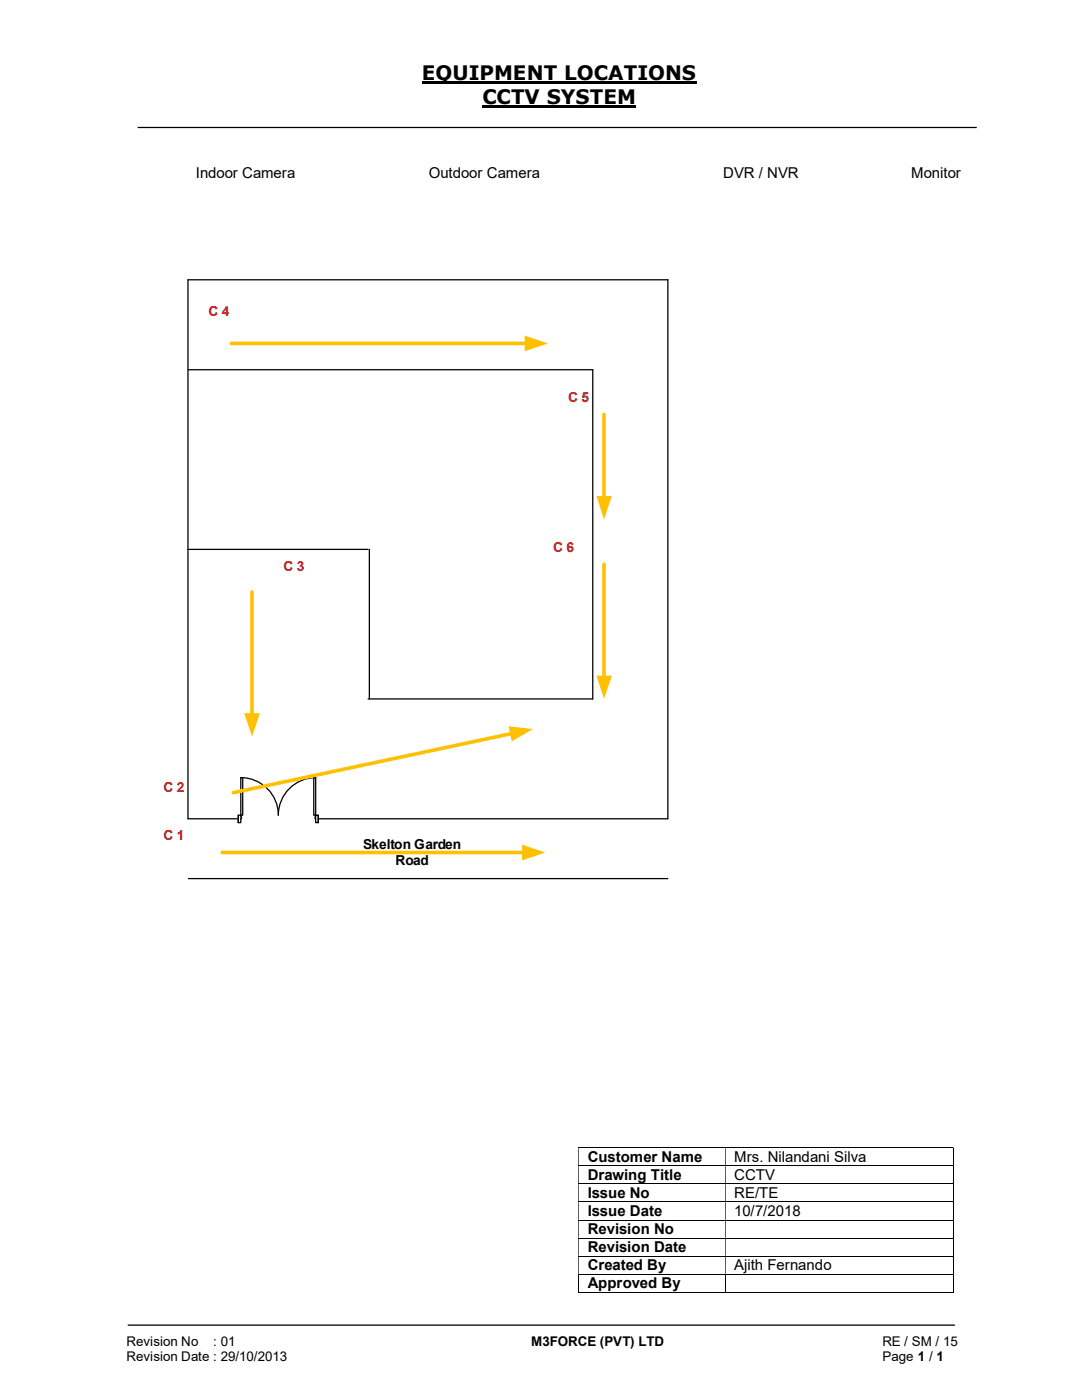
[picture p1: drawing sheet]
<svg xmlns="http://www.w3.org/2000/svg" width="216mm" height="279mm" viewBox="0 0 216 279" stroke-linecap="round" stroke-linejoin="round" font-family="sans-serif">
<path d="M84.2 16.4h54.8M96.3 21.3h30.7" fill="none" stroke="#000" stroke-width=".42"/>
<path d="M27.5 25.4h167.4M37.5 55.8h95.8v107.6h-95.8zM37.6 73.8h80.7v65.7h-44.9M37.5 109.6h35.9M73.7 109.6v29.9M37.6 175.3h95.7M25.5 264.5h165" fill="none" stroke="#000" stroke-width=".25"/>
<g fill="none" stroke="#000" stroke-width=".2">
<path d="M115.4 229.1h74.7M115.4 232.7h74.7M115.4 236.3h74.7M115.4 239.9h74.7M190.2 229.2v3.4M190.2 232.7v3.5M190.2 236.3v3.5M190.2 239.9v3.5M115.4 243.5h74.7M115.4 247.1h74.7M115.4 250.7h74.7M115.4 254.3h74.7"/>
<path d="M115.4 257.9h29.3M115.5 254.4v3.6M144.8 254.4v3.6M144.8 257.9h45.3M190.2 243.6v3.4M190.2 247.1v3.5M190.2 250.8v3.4M190.2 254.4v3.6"/>
</g>
<g fill="#000">
<path d="M190.1 229h.2v.2h-.2zM115.4 229.2h.1v3.4h-.1zM144.7 229.2h.1v3.4h-.1z" fill-rule="evenodd"/>
<path d="M190.1 232.6h.2v.1h-.2zM115.4 232.7h.1v3.5h-.1zM144.7 232.7h.1v3.5h-.1z" fill-rule="evenodd"/>
<path d="M190.1 236.2h.2v.1h-.2zM115.4 236.3h.1v3.5h-.1zM144.7 236.3h.1v3.5h-.1z" fill-rule="evenodd"/>
<path d="M190.1 239.8h.2v.1h-.2zM115.4 239.9h.1v3.5h-.1zM144.7 239.9h.1v3.5h-.1z" fill-rule="evenodd"/>
<path d="M190.1 243.4h.2v.2h-.2zM115.4 243.6h.1v3.4h-.1zM144.7 243.6h.1v3.4h-.1z" fill-rule="evenodd"/>
<path d="M190.1 247h.2v.1h-.2zM115.4 247.1h.1v3.5h-.1zM144.7 247.1h.1v3.5h-.1z" fill-rule="evenodd"/>
<path d="M190.1 250.6h.2v.2h-.2zM115.4 250.8h.1v3.4h-.1zM144.7 250.8h.1v3.4h-.1z" fill-rule="evenodd"/>
</g>
<path d="M190.1 254.2h.2v.2h-.2zM190.1 257.9h.2v.1h-.2z" fill="#000"/>
<path d="M120.5 82.7v16.7" fill="none" stroke="#ffc000" stroke-width=".72"/>
<path d="M119 99h3.1l-1.6 4.6z" fill="#ffc000"/>
<path d="M47.5 162.6h16v1.6h-16z" fill="#fff"/>
<path d="M47.5 162.6h16v1.6h-16z" fill="none" stroke="#fff" stroke-width=".25"/>
<path d="M63 162.7v1.5h.5v-1.5zM47.5 162.7h.5v1.5h-.5z" fill-rule="evenodd" fill="#fff"/>
<path d="M48 163v-.3h-.5v1.5h.5v-.8M63 163v-.3h.5v1.5h-.5v-.8" fill="none" stroke="#000" stroke-width=".25"/>
<path d="M62.9 163v.4h.1v-.4zM48 163h.2v.4h-.2z" fill-rule="evenodd" fill="#fff"/>
<path d="M48 155.2a7.5 7.5 0 0 1 7.5 7.5 7.5 7.5 0 0 1 7.5-7.5M47.5 162.7v1.5M48 163h.2v.4h-.2M63 163h-.1v.4h.1M63.5 162.7v1.5" fill="none" stroke="#000" stroke-width=".25"/>
<path d="M48 155.2h.4v7.5h-.4z" fill-rule="evenodd" fill="#fff"/>
<path d="M48 155.2h.4v7.5h-.4z" fill="none" stroke="#000" stroke-width=".25"/>
<path d="M62.6 155.2h.4v7.5h-.4z" fill-rule="evenodd" fill="#fff"/>
<path d="M62.6 155.2h.4v7.5h-.4z" fill="none" stroke="#000" stroke-width=".25"/>
<path d="M120.5 112.6v22.7" fill="none" stroke="#ffc000" stroke-width=".72"/>
<path d="M119 134.8h3.1l-1.6 4.7z" fill="#ffc000"/>
<path d="M46.1 68.5h59" fill="none" stroke="#ffc000" stroke-width=".72"/>
<path d="M104.7 67l4.6 1.5-4.6 1.6z" fill="#ffc000"/>
<path d="M50.3 118.2v24.5" fill="none" stroke="#ffc000" stroke-width=".72"/>
<path d="M48.7 142.3h3.2l-1.6 4.7z" fill="#ffc000"/>
<path d="M102.2 146.4l-55.6 11.8" fill="none" stroke="#ffc000" stroke-width=".72"/>
<path d="M101.5 144.9l4.8 .6-4.2 2.5z" fill="#ffc000"/>
<path d="M44.3 170.1h60.3" fill="none" stroke="#ffc000" stroke-width=".72"/>
<path d="M104.2 168.6l4.6 1.5-4.6 1.6z" fill="#ffc000"/>
<g font-size="4">
<text x="84.2" y="16">EQUIPMENT LOCATIONS</text>
<text x="96.3" y="20.8">CCTV SYSTEM</text>
</g>
<g font-size="3">
<text x="39.1" y="35.5">Indoor Camera</text>
<text x="85.6" y="35.5">Outdoor Camera</text>
<text x="144.3" y="35.5">DVR / NVR</text>
<text x="181.8" y="35.5">Monitor</text>
<text x="117.3" y="231.9">Customer Name</text>
<text x="146.5" y="231.9">Mrs. Nilandani Silva</text>
<text x="117.3" y="235.5">Drawing Title</text>
<text x="117.3" y="239.1">Issue No</text>
<text x="146.5" y="235.5">CCTV</text>
<text x="146.5" y="239.1">RE/TE</text>
<text x="117.3" y="242.7">Issue Date</text>
<text x="146.5" y="242.7">10/7/2018</text>
<text x="117.3" y="246.3">Revision No</text>
<text x="117.3" y="249.9">Revision Date</text>
<text x="117.3" y="253.5">Created By</text>
<text x="117.3" y="257.1">Approved By</text>
<text x="146.5" y="253.5">Ajith Fernando</text>
</g>
<g font-size="2.7" fill="#c00000">
<text x="41.6" y="63.1">C 4</text>
<text x="113.4" y="80.3">C 5</text>
<text x="56.6" y="113.9">C 3</text>
<text x="110.4" y="110.2">C 6</text>
<text x="32.6" y="158">C 2</text>
<text x="32.6" y="167.7">C 1</text>
</g>
<g font-size="2.7">
<text x="72.4" y="169.5">Skelton Garden</text>
<text x="78.9" y="172.7">Road</text>
<text x="25.2" y="268.7">Revision No</text>
<text x="42.6" y="268.7">: 01</text>
<text x="106" y="268.7">M3FORCE (PVT) LTD</text>
<text x="176.1" y="268.7">RE / SM / 15</text>
<text x="25.2" y="271.7">Revision Date : 29/10/2013</text>
<text x="176.1" y="271.7">Page 1 / 1</text>
</g>
</svg>
